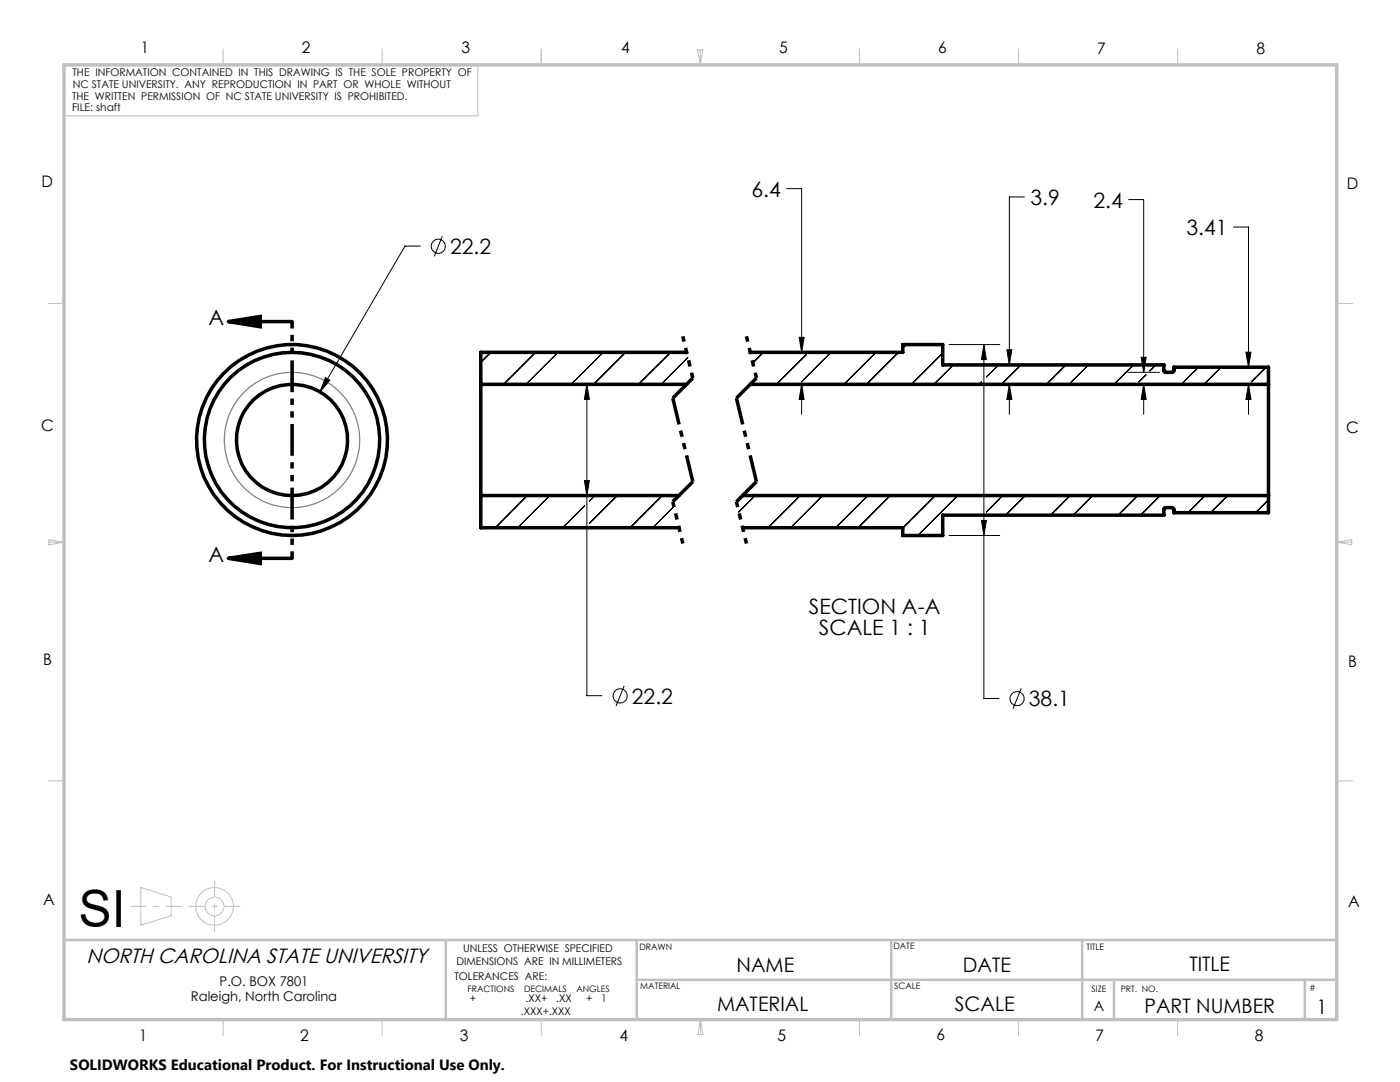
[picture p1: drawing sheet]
<svg xmlns="http://www.w3.org/2000/svg" width="279mm" height="216mm" viewBox="0 0 279 216" stroke-linecap="round" stroke-linejoin="round" font-family="sans-serif">
<g fill="none" stroke="#000" stroke-width=".7">
<path d="M45.6 64.2h12.7M96 76.7v22.2M96 76.7h41M137 70.3h-41v6.4M149.7 70.3h30.5v-1.5h7.9v4h44.2v1.2l.3 .3 1.5-.1 .2-.3v-.6h18.9v3.4M149.7 76.7h103.5M253.2 76.7v22.2M96 98.9h39.5M96 98.9v6.4h39.5M148.2 98.9h105M253.2 98.9v3.4h-18.9v-.6l-.2-.3-1.4-.1-.4 .3v1.2h-44.2v4.1h-7.9v-1.6h-32M45.6 111.4h12.7"/>
<circle cx="58.3" cy="87.8" r="11.1"/>
<circle cx="58.3" cy="87.8" r="19.1"/>
<circle cx="58.3" cy="87.8" r="17.5"/>
</g>
<g fill="none" stroke="#000" stroke-width=".2">
<path d="M157 37.6h3v32.7M204.4 39.3h-3v33.5M225.2 39.8h3v34.5M83.9 49.1h-3.1l-16.9 29.1M88.3 47.1l-1.6 4.1M246.2 45.3h3v28M64.9 75.4l.9 .5-1.9 2.3zM97.9 70.3l-1.9 2M106.9 70.3l-6.4 6.4M111.4 70.3l-6.4 6.4M117.1 76.7l.5 3h-1zM117.1 76.7v62.1h3"/>
<path d="M120.4 70.3l-6.4 6.4M124.8 70.3l-6.3 6.4M133.8 70.3l-6.4 6.4M137.3 71.4l-5.4 5.3M152.4 70.3l-2.2 2.2M159.5 67.3h1l-.5 3zM160 76.7l.5 3h-1zM160 76.7v6M160.9 70.8l-6 5.9M161.4 70.3l-.1 .1M165.8 70.3l-5.9 5.9M174.8 70.3l-6.4 6.4"/>
<path d="M179.3 70.3l-6.4 6.4M180.9 68.8l-.7 .7M188.1 70.4l-6.2 6.3M189.4 68.8h10.1M190.3 72.8l-3.9 3.9M195.9 76.2l-.5 .5M196.4 68.8v70.6h3M196.4 68.8l.4 3h-.9zM199.3 72.8l-2.5 2.4M200.2 76.3l-.4 .4M200.9 69.8h1l-.5 3zM201.4 76.7l.5 3h-1z"/>
<path d="M201.4 76.7v6M203.8 72.8l-3.5 3.4M212.7 72.8l-3.9 3.9M217.2 72.8l-3.9 3.9M225.1 74.3h6.3M226.2 72.8l-3.9 3.9M227 76.5l-.2 .2M227.8 71.3h.9l-.5 3zM228.2 76.7l.5 3h-.9zM228.2 76.7v6M228.7 74.8l-1.4 1.4M230.7 72.8l-1.2 1.2"/>
<path d="M239.2 73.3l-3.4 3.4M243.7 73.3l-3.4 3.4M248.6 70.3h1.1l-.5 3zM249.2 76.7l.5 3h-1.1zM249.2 76.7v6M252.7 73.3l-3 2.9M96.3 98.9l-.3 .3M105.2 98.9l-6.4 6.4M109.7 98.9l-6.4 6.4M116.6 95.9h1l-.5 3zM118.2 99.4l-.6 .6M118.7 98.9l-.3 .3"/>
<path d="M123.2 98.9l-5.6 5.6M132.2 98.9l-6.4 6.4M150.7 98.9l-3.3 3.3M159.7 98.9l-6.4 6.4M164.2 98.9l-6.4 6.4M173.2 98.9l-6.4 6.4M177.7 98.9l-6.4 6.4M186.7 98.9l-6.5 6.5M191.1 98.9l-7.9 8M200.1 98.9l-3.3 3.3M204.6 98.9l-3.9 3.9M213.6 98.9l-3.9 3.9"/>
<path d="M218.1 98.9l-3.9 3.9M227 98.9l-3.9 3.9M231.5 98.9l-3.9 3.9M240.5 98.9l-3.4 3.4M245 98.9l-3.4 3.4M253.2 99.7l-2.6 2.6M116.6 101l-4.3 4.3M134.5 101.1l-4.2 4.2M189.4 106.9h10.1M195.9 103.9h.9l-.4 3zM124.6 136.8l-1.7 4.1M203.8 137.4l-1.6 4"/>
<circle cx="87.5" cy="49.1" r="1.41"/>
<circle cx="123.8" cy="138.9" r="1.4"/>
<circle cx="203" cy="139.4" r="1.41"/>
</g>
<path d="M45.6 64.2l6.3-1.1v2.1zM45.6 111.4l6.3-1v2z" fill="none" stroke="#000" stroke-width=".7" stroke-linecap="butt"/>
<g fill="none" stroke="#c0c0c0" stroke-width=".2">
<path d="M44.5 9.8v3.1M76.3 9.8v3.1M95.4 12.9v10.2h-82.6M108 9.8v3.1M139.2 9.9h1.1l-.5 3zM139.8 9.9v3M171.5 9.8v3.1M203.3 9.8v3.1M235 9.8v3.1M9.6 60.6h3.2M266.8 60.6h3.1M9.8 108.2h3"/>
<path d="M9.8 107.7l3 .5-3 .5zM266.8 108.2h3M266.8 108.2l3-.5v1zM9.6 155.8h3.2M266.8 155.8h3.1M28.1 177.1l6 1.9v3.7l-6 1.9zM44.5 203.4v3.2M76.3 203.4v3.2M108 203.4v3.2M139.8 203.4v3M139.8 203.4l.5 3h-1zM171.5 203.4v3.2"/>
<path d="M203.3 203.4v3.2M235 203.4v3.2"/>
<circle cx="42.8" cy="180.9" r="3.7"/>
<circle cx="42.8" cy="180.9" r="1.88"/>
</g>
<circle cx="58.3" cy="87.8" r="13.5" fill="none" stroke="#808080" stroke-width=".25"/>
<path d="M58.3 64.2v47.2" fill="none" stroke="#000" stroke-width=".7" stroke-dasharray="6.3 1.3 1.3 1.3 1.3 1.3" stroke-dashoffset="5" stroke-linecap="butt"/>
<path d="M136.3 67.1l2 8.3M149 67.1l2 8.3M134.3 100.1l2 8.4M147 100.1l2 8.4" fill="none" stroke="#000" stroke-width=".7" stroke-dasharray="6.3 1.3 1.3 1.3 1.3 1.3" stroke-dashoffset="5.2" stroke-linecap="butt"/>
<path d="M138.3 75.4l-4 4M151 75.4l-4 4M138.3 96.1l-4 4M151 96.1l-4 4" fill="none" stroke="#000" stroke-width=".7" stroke-dasharray="6.3 1.3 1.3 1.3 1.3 1.3" stroke-linecap="butt"/>
<path d="M134.3 79.4l4 16.7M147 79.4l4 16.7" fill="none" stroke="#000" stroke-width=".7" stroke-dasharray="6.3 1.3 1.3 1.3 1.3 1.3" stroke-dashoffset="1" stroke-linecap="butt"/>
<path d="M26.1 180.8h10.1" fill="none" stroke="#c0c0c0" stroke-width=".2" stroke-dasharray="15.2 1.3 1.3 1.3" stroke-dashoffset="12.1" stroke-linecap="butt"/>
<path d="M37.7 180.8h10.3M42.8 186v-10.3" fill="none" stroke="#c0c0c0" stroke-width=".2" stroke-dasharray="15.2 1.3 1.3 1.3" stroke-dashoffset="12" stroke-linecap="butt"/>
<path d="M12.8 187.6h254M89 187.6v15.8M127.1 187.6v15.8M127.1 195.5h139.7M177.9 187.6v15.8M216 187.6v15.8M222.3 195.5v7.9M260.4 195.5v7.9" fill="none" stroke="#c0c0c0" stroke-width=".5"/>
<path d="M12.8 12.9h254v190.5h-254z" fill="none" stroke="#c0c0c0" stroke-width=".7"/>
<g fill="#000">
<path d="M64.9 75.4l.9 .5-1.9 2.3z"/>
<path d="M45.6 64.2l6.3-1.1v2.1zM45.6 111.4l6.3-1v2z"/>
<path d="M200.9 69.8h1l-.5 3zM201.4 76.7l.5 3h-1zM227.8 71.3h.9l-.5 3zM228.2 76.7l.5 3h-.9zM248.6 70.3h1.1l-.5 3zM249.2 76.7l.5 3h-1.1zM196.4 68.8l.4 3h-.9zM195.9 103.9h.9l-.4 3zM159.5 67.3h1l-.5 3zM160 76.7l.5 3h-1zM117.1 76.7l.5 3h-1zM116.6 95.9h1l-.5 3z"/>
</g>
<text font-size="10.2" x="15.7" y="184.9">SI</text>
<g font-size="4.2">
<text x="150" y="39.2">6.4</text>
<text x="205.6" y="40.9">3.9</text>
<text x="218.2" y="41.4">2.4</text>
<text x="236.8" y="46.9">3.41</text>
<text x="89.8" y="50.7">22.2</text>
<text x="41.6" y="64.9">A</text>
<text x="41.6" y="112.1">A</text>
<text x="161.5" y="122.5">SECTION A-A</text>
<text x="163.4" y="126.6">SCALE 1 : 1</text>
<text x="126.1" y="140.4">22.2</text>
<text x="205.3" y="140.9">38.1</text>
</g>
<text font-size="4.1" x="17.3" y="192.1">NORTH CAROLINA STATE UNIVERSITY</text>
<g font-size="4">
<text x="147" y="193.9">NAME</text>
<text x="192.1" y="193.9">DATE</text>
<text x="237.4" y="193.8">TITLE</text>
<text x="143.1" y="201.6">MATERIAL</text>
<text x="190.6" y="201.7">SCALE</text>
<text x="228.4" y="202.1">PART NUMBER</text>
<text x="262.8" y="202.2">1</text>
</g>
<g font-size="3.2">
<text x="28.1" y="10.6">1</text>
<text x="60.2" y="10.6">2</text>
<text x="92.1" y="10.6">3</text>
<text x="124" y="10.6">4</text>
<text x="155.5" y="10.6">5</text>
<text x="187.2" y="10.5">6</text>
<text x="218.9" y="10.8">7</text>
<text x="250.8" y="10.8">8</text>
<text x="8.3" y="37.4">D</text>
<text x="268.8" y="37.8">D</text>
<text x="8.2" y="86">C</text>
<text x="268.7" y="86.3">C</text>
<text x="8.6" y="132.8">B</text>
<text x="269.1" y="133.2">B</text>
<text x="8.6" y="180.6">A</text>
<text x="269.1" y="181">A</text>
<text x="27.8" y="207.6">1</text>
<text x="59.9" y="207.6">2</text>
<text x="91.7" y="207.6">3</text>
<text x="123.6" y="207.6">4</text>
<text x="155.2" y="207.6">5</text>
<text x="186.9" y="207.5">6</text>
<text x="218.6" y="207.7">7</text>
<text x="250.4" y="207.7">8</text>
</g>
<text font-size="3" x="14" y="213.5">SOLIDWORKS Educational Product. For Instructional Use Only.</text>
<text font-size="2.8" x="218.3" y="201.8">A</text>
<g font-size="2.7">
<text x="43.8" y="196.7">P.O. BOX 7801</text>
<text x="38.1" y="199.7">Raleigh, North Carolina</text>
</g>
<g font-size="2.1">
<text x="14.5" y="15.1">THE INFORMATION CONTAINED IN THIS DRAWING IS THE SOLE PROPERTY OF</text>
<text x="14.5" y="17.6">NC STATE UNIVERSITY. ANY REPRODUCTION IN PART OR WHOLE WITHOUT</text>
<text x="14.4" y="22.1">FILE: shaft</text>
<text x="14.4" y="19.9">THE WRITTEN PERMISSION OF NC STATE UNIVERSITY IS PROHIBITED.</text>
<text x="92.4" y="190">UNLESS OTHERWISE SPECIFIED</text>
<text x="90.7" y="195.5">TOLERANCES ARE:</text>
<text x="91.1" y="192.6">DIMENSIONS ARE IN MILLIMETERS</text>
<text x="93.8" y="200">+</text>
<text x="104" y="202.5">.XXX+.XXX</text>
<text x="104.9" y="200">.XX+</text>
<text x="111" y="200">.XX</text>
<text x="117" y="200">+</text>
<text x="120" y="200">1</text>
</g>
<g font-size="1.8">
<text x="127.6" y="189.5">DRAWN</text>
<text x="178.3" y="189.3">DATE</text>
<text x="216.8" y="189.6">TITLE</text>
<text x="93.3" y="198">FRACTIONS</text>
<text x="104.6" y="198">DECIMALS</text>
<text x="115" y="198">ANGLES</text>
<text x="127.8" y="197.4">MATERIAL</text>
<text x="178.4" y="197.3">SCALE</text>
<text x="223.7" y="197.8">PRT. NO.</text>
<text x="261.4" y="197.8">#</text>
<text x="217.9" y="198">SIZE</text>
</g>
</svg>
